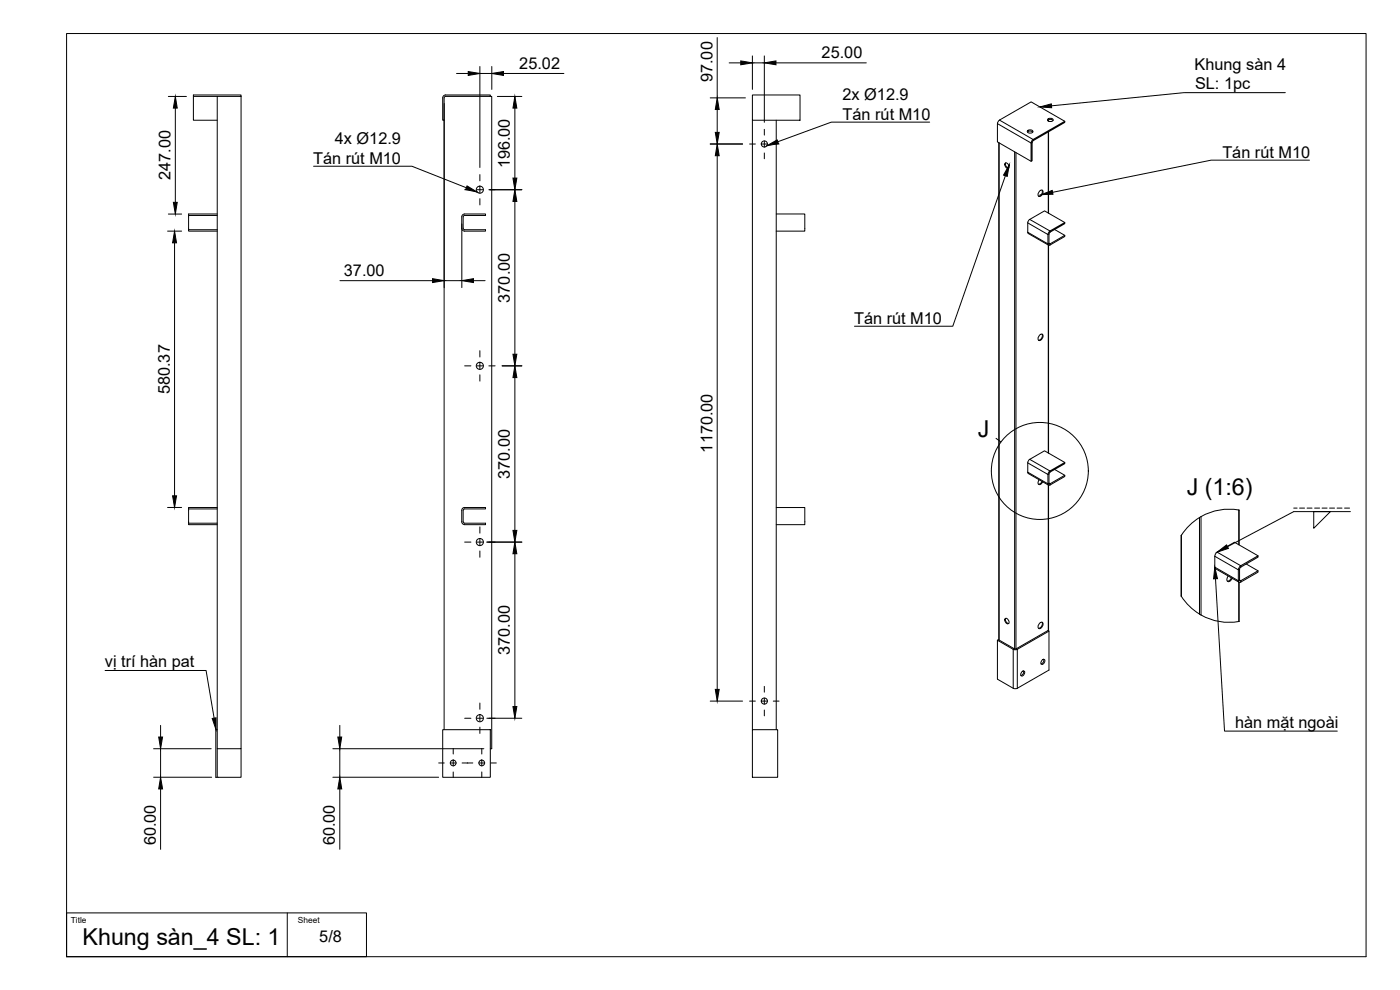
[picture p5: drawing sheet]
<svg xmlns="http://www.w3.org/2000/svg" width="420mm" height="297mm" viewBox="0 0 420 297" stroke-linecap="round" stroke-linejoin="round" font-family="sans-serif">
<!-- layer: Visible -->
<g fill="none" stroke="#000" stroke-width=".3">
<path d="M58 28.9v7.2h7.2M65.2 28.9h7.1v195.7h-7.1zM65.2 28.9h-7.2v-.4h14.3v.4M133.1 28.7l.6-.2h13.5v.4l-13.7 .1-.2 .4v6.7h-.4v-6.7zM133.3 36.1v182.8M147.2 28.9h.4v195.7h-.4M225.8 28.5h14.3v7.6h-14.3zM225.8 36.1v182.8M233 36.1v182.8M308.3 39.6l.8-.3 .9 .3M308.4 39.3a.88 .88 0 0 1 .9-.4 .88 .88 0 0 1 .6 .7 .88 .88 0 0 1-.9 .4 .88 .88 0 0 1-.6-.7zM314.4 36.1l.8-.3 .8 .3"/>
<path d="M314.4 35.8a.88 .88 0 0 1 1-.4 .88 .88 0 0 1 .6 .8 .88 .88 0 0 1-.9 .3 .88 .88 0 0 1-.7-.7zM314.7 35.9v.5M314.7 39.5v24.5M319.6 36.4l-10.1-5.8-9.8 5.6-.3 .9-.1 5.5 10.1 5.8M299.8 42.8v149.2M301.7 48.9a1.06 1.06 0 0 1 .9 1.6 1.06 1.06 0 0 1-.9-1.6zM301.8 48.8a1.17 1.17 0 0 0 .9 1.6M310 41.9l9.6-5.5v.3l-9.6 5.5M310.1 41.8l-.6 1.1-.1 5.5 .4-.2v-5.5M310.1 42.2l-.3 .5M312 57.4l.8-.3a1.23 1.23 0 0 1-1.1 1.8 1.07 1.07 0 0 1 .3-1.5zM312.7 57a1.34 1.34 0 0 1-1 1.9"/>
<path d="M56.6 64.7v4.2h8.6M56.6 68.9v.4h8.6M65.2 64.2h-8.6v.5h8.6M139.4 64.6l-.4 .5v3.4l.2 .4h6.5v.4h-6.3a.86 .86 0 0 1-.8-.8v-3.4a.86 .86 0 0 1 .8-.9h6.3v.5h-6.3M233 64.2h8.5v5.1h-8.5M315.1 69.7l4.5-2.6v-.3l-4.5 2.5-.4 .5-.2 .6v2.8l.2 .4 .4-.1 4.5-2.5v-.4M316.5 68.9l3.1 1.7-4.6 2.6-.2-3 .3-.5M319.6 66.8l-6.1-3.5-4.5 2.5-.6 1.1 .1 3.1 6.2 3.6v62.4M312 100.6l.8-.3a1.23 1.23 0 0 1-1.1 1.8 1.07 1.07 0 0 1 .3-1.5zM312.7 100.3a1.34 1.34 0 0 1-1 1.8M319.6 138.8l-6.1-3.5-4.5 2.5-.4 .5-.2 .6 .1 3.1 6.2 3.6v43.7M56.6 152.7v4.3h8.6"/>
<path d="M56.6 157v.4h8.6M65.2 152.3h-8.6v.4h8.6M138.6 156.5a.86 .86 0 0 0 .8 .9h6.3v-.4h-6.3l-.4-.5M139.4 152.3h6.3v.4h-6.5l-.2 .4v3.5M139.4 152.3a.86 .86 0 0 0-.8 .8v3.5M233 152.3h8.5v5.1h-8.5M311.9 143.9l-.2 .3a.69 .69 0 0 0 .1 1.2 .69 .69 0 0 0 1-.6l.1-.3M312.7 144.4l-.4 .7-.6 .2M314.8 145l.2-3.2 4.6-2.7v-.3l-4.5 2.5-.4 .5-.2 .6v2.7l.2 .4h.4M316.5 140.9l3.1 1.7-4.5 2.6-.3-.2M319.6 142.6v.4l-4.5 2.5M360.4 155l-.2 .1a17.8 17.8 0 0 0-5.7 5.6v18.1a17.4 17.4 0 0 0 5.7 5.6 17 17 0 0 0 11.6 2.1"/>
<path d="M360.5 155a17 17 0 0 1 11.3-2l.1 10.5M364.6 166.9l.1 3.6 7.2 4.2M368.6 172.8l-.3 .7a.67 .67 0 0 0 .2 1 .67 .67 0 0 0 .9-.4l.4-.6M369.6 173.4l-.6 .7-.7 .3M371.6 171v3.3M371.7 171l.2-.7 .5-.6 5.1-2.9v.4l-5.3 3.1-.2 .5v3.2M371.9 174.7l-.1 11.8M374 169.2l3.5 2.1-5.1 3-.4-.3M377.5 171.3v.4l-5.1 2.9-.5 .1-.2-.5M377.5 166.8l-7-4.1-5.2 3-.5 .5-.2 .7M299.3 192.1l.3-.2 4.8 2.8M301.7 185.6a1.06 1.06 0 0 1 .9 1.5 1.06 1.06 0 0 1-.9-1.5z"/>
<path d="M301.8 185.5a1.17 1.17 0 0 0 .9 1.6M312 187l.8-.3a1.23 1.23 0 0 1-1.1 1.9 1.07 1.07 0 0 1 .3-1.6zM312.7 186.7a1.34 1.34 0 0 1-1 1.8M312.7 198.1l.5-.3a.8 .8 0 0 1 .2 1 .8 .8 0 0 1-1 .4v-.6zM313.2 197.8l-.1 .9-.7 .5M314.8 189.4v11.6l-9.5 5.5-.6 .2-.6-.2-4.8-2.7v-11.7l4.8 2.7 .9 .1 9.8-5.5-.3-.2-9.5 5.5M65.2 218.9h-.4v14.3h.4v-8.6M132.9 218.9h14.3v14.3h-14.3zM225.8 218.9h7.6v14.3h-7.6zM306.7 201.6l.5-.3a.8 .8 0 0 1 .2 1 .8 .8 0 0 1-1 .4v-.6zM307.2 201.3l-.1 .9-.7 .5M72.3 224.6v8.6h-7.1"/>
<circle cx="144" cy="56.9" r="1.07"/>
<circle cx="229.4" cy="43.2" r=".92"/>
<circle cx="144" cy="109.8" r="1.07"/>
<circle cx="144" cy="162.6" r="1.07"/>
<circle cx="144" cy="215.5" r="1.07"/>
<circle cx="229.4" cy="210.4" r=".92"/>
<circle cx="136" cy="228.9" r=".86"/>
<circle cx="144.6" cy="228.9" r=".86"/>
</g>
<!-- layer: Visible Narrow -->
<g fill="none" stroke="#000" stroke-width=".3">
<path d="M299.3 37.1l10.1 5.8 .4-.2M300 36l10 5.9v.3M314.6 36v.3M314.6 39.6v24.3M299.8 42.9v149.1M304.5 45.6v149.1M304.9 45.8v148.9M308.4 69.7l6.1 3.5 .3-.2 .3 .2v.3M308.4 66.9l6.1 3.5 .3-.2M309 65.8l6.1 3.5v.4M314.6 73.5v62.4M308.4 138.9l6.1 3.5 .3-.2"/>
<path d="M309 137.8l6.1 3.5v.4M308.4 141.7l6.1 3.5 .3-.2 .3 .2v.3M314.6 145.5v43.7M360 155.3v29M360.4 155v29.5M371.8 153v10.4M354.6 160.6v18.4M364.6 170.2l7 4.1 .4-.3 .4 .3v.4M364.6 166.9l7 4.1 .4-.2M365.3 165.7l7.1 4v.5M371.8 174.7v11.8M304.5 194.7h.4"/>
<path d="M304.5 194.7l-.4 .1v11.7M304.9 194.7l.4 .1v11.7"/>
</g>
<!-- layer: BORDER -->
<path d="M20 10.1h390v276.9h-390z" fill="none" stroke="#000" stroke-width=".3"/>
<!-- layer: TITLEBLOCK -->
<path d="M20 273.9h90v13.1h-90zM86.2 273.9v13.1" fill="none" stroke="#000" stroke-width=".3"/>
<!-- layer: Smart Centers -->
<g fill="none" stroke="#000" stroke-width=".3">
<path d="M229.4 38.8v1.7M139.4 56.9h1.9M143.1 56.9h1.8M144 52.4v1.9M144 56v1.8M144 59.6v1.9M146.7 56.9h1.9M225 43.2h1.7M228.5 43.2h1.8M229.4 42.3v1.8M229.4 45.9v1.7M232.1 43.2h1.7"/>
<path d="M139.4 109.8h1.9M143.1 109.8h1.8M144 105.2v1.9M144 108.9v1.8M144 112.5v1.8M146.7 109.8h1.9M144 158.1v1.9M139.4 162.7h1.9M143.1 162.7h1.8M144 161.7v1.8M144 165.3v1.9M146.7 162.7h1.9"/>
<path d="M139.4 215.5h1.9M143.1 215.5h1.8M144 210.9v1.9M144 214.6v1.8M144 218.2v1.9M146.7 215.5h1.9M225 210.4h1.7M228.5 210.4h1.8M229.4 205.9v1.8M229.4 209.5v1.8M229.4 213v1.8M232.1 210.4h1.7"/>
<path d="M131.7 228.9h1.6M135.1 228.9h1.8M136 224.6v1.6M136 228v1.8M136 231.6v1.7M138.7 228.9h3.2M143.7 228.9h1.8M144.6 224.6v1.6M144.6 228v1.8M144.6 231.6v1.7M147.3 228.9h1.6"/>
</g>
<!-- layer: FD_Dimensions -->
<g fill="none" stroke="#000" stroke-width=".3">
<path d="M144 19.9v30.4M147.6 19.9v6.9M215.2 11.3v18.1M218.8 18.9h3.5M225.8 16.8v10M225.8 18.9h3.6M229.4 16.8v19.9M232.9 18.9h27.1M50.5 28.9h5.4M52.6 32.4v28.3M133.3 31v55.3M137 22h3.5"/>
<path d="M144 22h3.6M149.3 28.9h7.3M151.1 22h18.1M154.5 32.4v21M213.1 29.4h10.6M215.2 32.9v6.8M147 56.9h9.6M213.1 43.2h9.8M215.2 46.7v160.1M50.3 69.3h4.2M50.5 64.2h4M52.4 72.9v75.9"/>
<path d="M138.6 67.2v19.1M154.5 60.4v45.9M102 84.2h27.8M133.3 84.2h5.3M142.1 84.2h3.5M150.7 109.8h5.9M154.5 113.3v45.8M50.3 152.3h4.2M146.1 162.7h10.5M154.5 166.1v45.9M48.2 217.6v3.5M102 217.6v3.5"/>
<path d="M146.1 215.5h10.5M213.1 210.4h9.8M46.1 224.6h17.3M46.1 233.2h17.4M48.2 224.6v8.6M48.2 236.7v18.1M99.9 224.6h45.3M99.9 233.2h31.7M102 224.6v8.6M102 236.7v18.1"/>
</g>
<g fill="#000" stroke="#000" stroke-width=".3">
<path d="M222.3 18.3l3.5 .6-3.5 .5zM229.4 18.9l3.5-.6v1.1zM52.6 28.9l.6 3.5h-1.2zM140.5 21.5l3.5 .5-3.5 .6zM147.6 22l3.5-.5v1.1zM154.5 28.9l.6 3.5h-1.2zM214.7 39.7h1.1l-.6 3.5zM215.2 29.4l.6 3.5h-1.1zM153.9 53.4h1.2l-.6 3.5zM215.2 43.2l.6 3.5h-1.1zM52.4 69.3l.6 3.6h-1.2zM52 60.7h1.2l-.6 3.5z"/>
<path d="M154.5 56.9l.6 3.5h-1.2zM129.8 83.6l3.5 .6-3.5 .6zM138.6 84.2l3.5-.6v1.2zM153.9 106.3h1.2l-.6 3.5zM154.5 109.8l.6 3.5h-1.2zM51.8 148.8h1.2l-.6 3.5zM153.9 159.1h1.2l-.6 3.6zM154.5 162.7l.6 3.4h-1.2zM153.9 212h1.2l-.6 3.5zM214.7 206.8h1.1l-.6 3.6zM47.6 221.1h1.2l-.6 3.5zM48.2 233.2l.6 3.5h-1.2z"/>
<path d="M101.4 221.1h1.2l-.6 3.5zM102 233.2l.6 3.5h-1.2z"/>
</g>
<!-- layer: Leaders -->
<path d="M312.1 32.1l3.4-.9 .1 1.1zM140.2 55.8l3 1.8-3.5-.7zM230.1 43.7l3.1-1.7 .4 1.1zM302.9 49.4l-.6 3.5-1.1-.4zM312.5 58.4l3.3-1.3 .2 1.2zM364.6 170.1l.8 3.5-1.2 .1zM63.7 215.6l1.1-.2v3.5z" fill="#000" stroke="#000" stroke-width=".3"/>
<path d="M279 36.6h-29.5l-16.1 5.9M385.7 27.8h-30.3l-39.8 4M94.1 49.9h29.5l16.4 6.4M301.7 52.7l-15.8 45.2h-29.5M393 48.1h-29.5l-47.6 9.6M364.8 173.6l2.7 45.8h33.8M31.5 201.2h30.3l2.5 14.3" fill="none" stroke="#000" stroke-width=".3"/>
<!-- layer: Detail Boundary -->
<g fill="none" stroke="#000" stroke-width=".3">
<path d="M298.9 131.5l1.5 1.1"/>
<circle cx="312.1" cy="141.3" r="14.6"/>
</g>
<path d="M388.3 152.4h1M390 152.4h1.5M392.3 152.4h1.5M394.3 153.5h5l-5 5zM394.5 152.4h1.5M396.8 152.4h1.5M399 152.4h1.5M401.3 152.4h1.5M403.5 152.4h1.5M405.3 153.5h-17l-19.9 10.5" fill="none" stroke="#000" stroke-width=".3"/>
<path d="M365.3 165.7l2.8-2.2 .6 1z" fill="#000" stroke="#000" stroke-width=".3"/>
<g font-size="7">
<text x="293.5" y="131">J</text>
<text x="356.2" y="148.6">J (1:6)</text>
<text x="24.8" y="283.6">Khung sàn_4 SL: 1</text>
</g>
<g font-size="4.9">
<text x="246.6" y="17.4">25.00</text>
<text x="155.9" y="20.6">25.02</text>
<text x="358.5" y="20.9">Khung sàn 4</text>
<text x="213.8" y="24.7" transform="rotate(-90 213.8 24.7)">97.00</text>
<text x="358.6" y="26.8">SL: 1pc</text>
<text x="252.9" y="30.1">2x Ø12.9</text>
<text x="252.9" y="35.9">Tán rút M10</text>
<text x="100.5" y="43.3">4x Ø12.9</text>
<text x="366.8" y="47.4">Tán rút M10</text>
<text x="94" y="49.2">Tán rút M10</text>
<text x="153.1" y="50.6" transform="rotate(-90 153.1 50.6)">196.00</text>
<text x="51.2" y="54" transform="rotate(-90 51.2 54)">247.00</text>
<text x="103.2" y="82.7">37.00</text>
<text x="153.1" y="90.8" transform="rotate(-90 153.1 90.8)">370.00</text>
<text x="256.3" y="97.2">Tán rút M10</text>
<text x="50.9" y="118.3" transform="rotate(-90 50.9 118.3)">580.37</text>
<text x="213.8" y="135.8" transform="rotate(-90 213.8 135.8)">1170.00</text>
<text x="153.1" y="143.7" transform="rotate(-90 153.1 143.7)">370.00</text>
<text x="153.1" y="196.5" transform="rotate(-90 153.1 196.5)">370.00</text>
<text x="31.5" y="200.2">vị trí hàn pat</text>
<text x="370.7" y="218.3">hàn mặt ngoài</text>
<text x="46.8" y="253.6" transform="rotate(-90 46.8 253.6)">60.00</text>
<text x="100.5" y="253.6" transform="rotate(-90 100.5 253.6)">60.00</text>
<text x="95.8" y="282.6">5/8</text>
</g>
<g font-size="2.5">
<text x="21.3" y="276.9">Title</text>
<text x="89.4" y="276.9">Sheet</text>
</g>
</svg>
